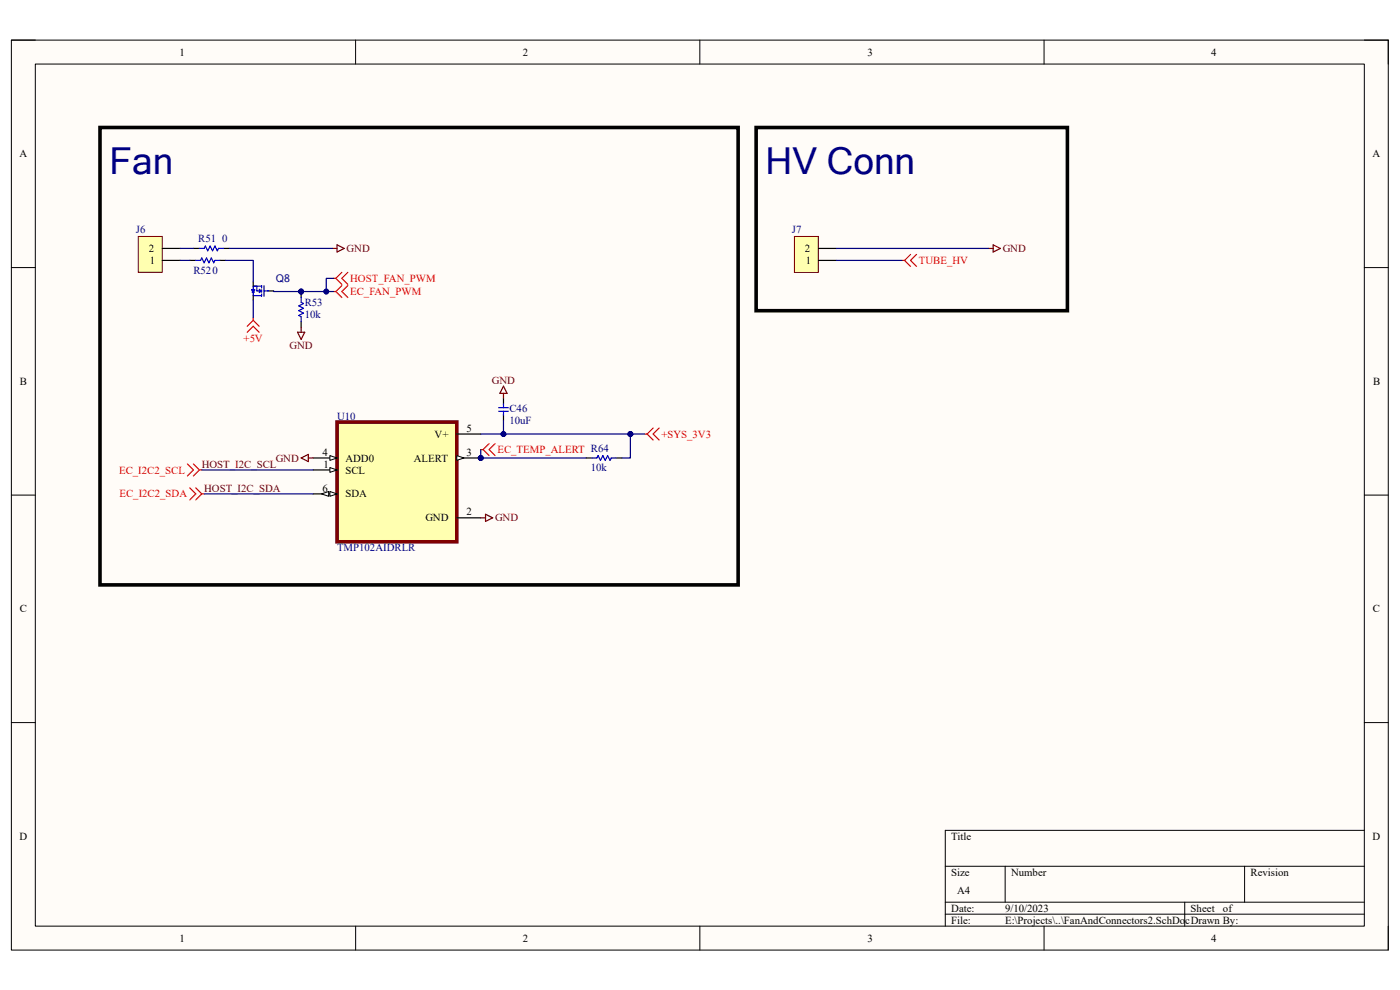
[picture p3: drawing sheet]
<svg xmlns="http://www.w3.org/2000/svg" width="297mm" height="210mm" viewBox="0 0 297 210" stroke-linecap="round" stroke-linejoin="round" font-family="sans-serif">
<path d="M2.4 8.5h292.1v193h-292.1z" fill-rule="evenodd" fill="#fffcf8"/>
<path d="M2.4 8.5h292.1v193h-292.1z" fill="none" stroke="#000" stroke-width=".21"/>
<path d="M7.5 13.6h281.9v182.9h-281.9z" fill-rule="evenodd" fill="#fffcf8"/>
<g fill="none" stroke="#000" stroke-width=".21">
<path d="M2.4 8.5h5.1M7.5 13.6h281.9v182.9h-281.9zM75.4 8.5v5.1M148.5 8.5v5.1M221.5 8.5v5.1M289.4 8.5h5.1v5.1M2.4 56.8h5.1M289.4 56.8h5.1M2.4 105h5.1M289.4 105h5.1M2.4 153.3h5.1M289.4 153.3h5.1"/>
<path d="M289.4 176.1h-88.9v20.4M75.4 196.5v5M148.5 196.5v5M200.5 183.8h88.9M200.5 191.4h88.9M200.5 193.9h88.9M213.2 183.8v7.6M221.5 196.5v5M251.3 191.4v5.1M264 183.8v7.6M294.5 196.5v5"/>
</g>
<path d="M29.3 50.2h5.1v7.6h-5.1z" fill-rule="evenodd" fill="#ffffb0"/>
<path d="M29.3 50.2h5.1v7.6h-5.1z" fill="none" stroke="#800000" stroke-width=".21"/>
<path d="M34.4 55.2h3.8M34.4 52.7h3.8M40.3 55.2h1.2M41 52.7h1.3M46.6 55.2h1.3M47.4 52.7h1.2" fill="none" stroke="#000" stroke-width=".25"/>
<path d="M41.5 55.2h1l.3-.5 .5 1 .5-1 .5 1 .5-1 .5 1 .3-.5h1M42.3 52.7h1l.3-.5 .5 1 .5-1 .5 1 .5-1 .5 1 .3-.5h1" fill="none" stroke="#00f" stroke-width=".25"/>
<path d="M21.2 27h135.4v97.1h-135.4z" fill="none" stroke="#000" stroke-width=".76"/>
<path d="M70.5 52.7h1M71.5 51.9l1.5 .8-1.5 .8z" fill="none" stroke="#800000" stroke-width=".25"/>
<path d="M168.5 50.2h5.1v7.6h-5.1z" fill-rule="evenodd" fill="#ffffb0"/>
<path d="M168.5 50.2h5.1v7.6h-5.1z" fill="none" stroke="#800000" stroke-width=".21"/>
<path d="M173.6 55.2h3.8M173.6 52.7h3.8M56.8 61.7h1.2" fill="none" stroke="#000" stroke-width=".25"/>
<path d="M160.4 27.1h66.1v38.8h-66.1z" fill="none" stroke="#000" stroke-width=".76"/>
<path d="M209.7 52.7h1M210.7 51.9l1.5 .8-1.5 .8z" fill="none" stroke="#800000" stroke-width=".25"/>
<path d="M191.4 55.2h.5M191.9 55.2l1.3 1.3M193.2 54l-1.3 1.2M194.4 54l-1.2 1.2 1.2 1.3" fill="none" stroke="#f00" stroke-width=".25"/>
<path d="M53.7 62.7h1.8M54 60.7h1.5M54.5 61.7h1M55.5 60.6v.5M55.5 61.5v.5M55.5 62.4v.5M56 61.7h1M56 60.6v2.3" fill="none" stroke="#00f" stroke-width=".25"/>
<path d="M53.3 61.5h.8l-.4 .5z" fill="#00f"/>
<path d="M53.3 61.5h.8l-.4 .5z" fill="none" stroke="#00f" stroke-width=".21"/>
<path d="M53.5 62h.5M53.7 61.5v-.8h.8v1M53.7 62v.7" fill="none" stroke="#00f" stroke-width=".25"/>
<path d="M53.7 59.8v.9M53.7 62.7v.9" fill="none" stroke="#000" stroke-width=".25"/>
<path d="M55 61.3l.5 .4-.5 .4z" fill="#00f"/>
<path d="M55 61.3l.5 .4-.5 .4z" fill="none" stroke="#00f" stroke-width=".21"/>
<path d="M52.5 70.5l1.2-1.3 1.3 1.3M53.7 67.9l-1.2 1.3M53.7 67.9l1.3 1.3M53.7 67.4v.5" fill="none" stroke="#f00" stroke-width=".25"/>
<circle cx="63.9" cy="61.8" r=".51" fill="#000080"/>
<circle cx="63.9" cy="61.8" r=".51" fill="none" stroke="#000080" stroke-width=".21"/>
<path d="M63.9 61.8v1.3" fill="none" stroke="#000" stroke-width=".25"/>
<circle cx="63.9" cy="61.8" r=".51" fill="#000080"/>
<circle cx="63.9" cy="61.8" r=".51" fill="none" stroke="#000080" stroke-width=".21"/>
<path d="M63.9 68.2v1.3" fill="none" stroke="#000" stroke-width=".25"/>
<path d="M63.9 63.1v1l.5 .3-1 .5 1 .5-1 .5 1 .5-1 .5 .5 .3v1" fill="none" stroke="#00f" stroke-width=".25"/>
<path d="M63.1 70.5h1.5l-.7 1.5zM63.9 69.5v1" fill="none" stroke="#800000" stroke-width=".25"/>
<path d="M70.7 59.1h.5M71.2 59.1l1.3 1.2M72.5 57.8l-1.3 1.3M73.8 57.8l-1.3 1.3 1.3 1.2M70.7 61.8h.5M71.2 61.8l1.3 1.3M72.5 60.6l-1.3 1.2M73.8 60.6l-1.3 1.2 1.3 1.3" fill="none" stroke="#f00" stroke-width=".25"/>
<circle cx="102" cy="97.2" r=".51" fill="#000080"/>
<circle cx="102" cy="97.2" r=".51" fill="none" stroke="#000080" stroke-width=".21"/>
<path d="M71.5 89.5h25.4v25.4h-25.4z" fill-rule="evenodd" fill="#ffffb0"/>
<path d="M71.5 89.5h25.4v25.4h-25.4z" fill="none" stroke="#800000" stroke-width=".76"/>
<path d="M66.4 97.2h5.1" fill="none" stroke="#000" stroke-width=".25"/>
<path d="M70 96.6l1.5 .6-1.5 .5z" fill="#f8fcff"/>
<path d="M70 96.6l1.5 .6-1.5 .5z" fill="none" stroke="#000" stroke-width=".21"/>
<path d="M66.4 99.7h5.1" fill="none" stroke="#000" stroke-width=".25"/>
<path d="M70 99.2l1.5 .5-1.5 .5z" fill="#f8fcff"/>
<path d="M70 99.2l1.5 .5-1.5 .5z" fill="none" stroke="#000" stroke-width=".21"/>
<path d="M66.4 104.8h5.1" fill="none" stroke="#000" stroke-width=".25"/>
<path d="M70 104.3l1.5 .5-1.5 .5z" fill="#f8fcff"/>
<path d="M70 104.3l1.5 .5-1.5 .5z" fill="none" stroke="#000" stroke-width=".21"/>
<path d="M68.2 104.8l1.5-.5v1z" fill="#f8fcff"/>
<path d="M68.2 104.8l1.5-.5v1z" fill="none" stroke="#000" stroke-width=".21"/>
<path d="M96.9 92.1h5.1M96.9 97.2h5.1" fill="none" stroke="#000" stroke-width=".25"/>
<path d="M96.9 96.6l1.5 .6-1.5 .5z" fill="#f8fcff"/>
<path d="M96.9 96.6l1.5 .6-1.5 .5z" fill="none" stroke="#000" stroke-width=".21"/>
<circle cx="102" cy="97.2" r=".51" fill="#000080"/>
<circle cx="102" cy="97.2" r=".51" fill="none" stroke="#000080" stroke-width=".21"/>
<path d="M106.8 84.5v1.2M106.8 88v1.3M124.3 97.2h1.3M130.7 97.2h1.3M96.9 109.9h5.1" fill="none" stroke="#000" stroke-width=".25"/>
<path d="M63.9 97.2l1.5-.8v1.5zM65.4 97.2h1M106.8 81.9l.8 1.5h-1.5zM106.8 83.4v1.1M102 109.9h1M103 109.1l1.5 .8-1.5 .7z" fill="none" stroke="#800000" stroke-width=".25"/>
<g fill="none" stroke="#f00" stroke-width=".25">
<path d="M39.8 98.4l1.2 1.3-1.2 1.3M41 98.4l1.3 1.3M42.3 99.7l-1.3 1.3M42.3 99.7h.5M102 95.4h.5M102.5 95.4l1.3 1.2M103.8 94.1l-1.3 1.3M105 94.1l-1.2 1.3 1.2 1.2M136.8 92.1h.5M137.3 92.1l1.3 1.2M138.6 90.8l-1.3 1.3M139.8 90.8l-1.2 1.3 1.2 1.2"/>
<path d="M40.3 103.5l1.2 1.3-1.2 1.2M41.5 103.5l1.3 1.3M42.8 104.8l-1.3 1.2M42.8 104.8h.5"/>
</g>
<path d="M105.8 87.2h2M105.8 86.5h2M106.8 85.7v.8M106.8 87.2v.8M125.6 97.2h1l.3-.6 .5 1.1 .5-1.1 .5 1.1 .5-1.1 .5 1.1 .3-.5h1" fill="none" stroke="#00f" stroke-width=".25"/>
<path d="M38.2 55.2h2.1M38.2 52.7h2.8M47.9 55.2h5.8v4.6M48.6 52.7h21.9M177.4 55.2h14M177.4 52.7h32.3M53.7 63.6v3.8M58 61.7v.1h12.7" fill="none" stroke="#000080" stroke-width=".25"/>
<circle cx="69.2" cy="61.8" r=".51" fill="#000080"/>
<circle cx="69.2" cy="61.8" r=".51" fill="none" stroke="#000080" stroke-width=".21"/>
<circle cx="63.9" cy="61.8" r=".51" fill="#000080"/>
<circle cx="63.9" cy="61.8" r=".51" fill="none" stroke="#000080" stroke-width=".21"/>
<path d="M70.7 59.1h-1.5v2.7" fill="none" stroke="#000080" stroke-width=".25"/>
<circle cx="69.2" cy="61.8" r=".51" fill="#000080"/>
<circle cx="69.2" cy="61.8" r=".51" fill="none" stroke="#000080" stroke-width=".21"/>
<path d="M106.8 89.3v2.8" fill="none" stroke="#000080" stroke-width=".25"/>
<circle cx="106.8" cy="92.1" r=".51" fill="#000080"/>
<circle cx="106.8" cy="92.1" r=".51" fill="none" stroke="#000080" stroke-width=".21"/>
<path d="M42.8 99.7h23.6M133.7 92.1v5.1h-1.7M43.3 104.8h23.1" fill="none" stroke="#000080" stroke-width=".25"/>
<circle cx="133.7" cy="92.1" r=".51" fill="#000080"/>
<circle cx="133.7" cy="92.1" r=".51" fill="none" stroke="#000080" stroke-width=".21"/>
<path d="M102 92.1h31.7" fill="none" stroke="#000080" stroke-width=".25"/>
<circle cx="133.7" cy="92.1" r=".51" fill="#000080"/>
<circle cx="133.7" cy="92.1" r=".51" fill="none" stroke="#000080" stroke-width=".21"/>
<circle cx="106.8" cy="92.1" r=".51" fill="#000080"/>
<circle cx="106.8" cy="92.1" r=".51" fill="none" stroke="#000080" stroke-width=".21"/>
<path d="M133.7 92.1h3.1" fill="none" stroke="#000080" stroke-width=".25"/>
<circle cx="133.7" cy="92.1" r=".51" fill="#000080"/>
<circle cx="133.7" cy="92.1" r=".51" fill="none" stroke="#000080" stroke-width=".21"/>
<path d="M102 95.4v1.8h22.3" fill="none" stroke="#000080" stroke-width=".25"/>
<circle cx="102" cy="97.2" r=".51" fill="#000080"/>
<circle cx="102" cy="97.2" r=".51" fill="none" stroke="#000080" stroke-width=".21"/>
<g font-size="7.9" fill="#000080">
<text x="23.2" y="36.8">Fan</text>
<text x="162.4" y="36.8">HV Conn</text>
</g>
<g font-size="2.3">
<text x="38.1" y="11.8">1</text>
<text x="110.9" y="11.8">2</text>
<text x="184" y="11.8">3</text>
<text x="256.9" y="11.8">4</text>
<text x="4.1" y="33.4">A</text>
<text x="291.2" y="33.4">A</text>
<text x="31.6" y="53.5">2</text>
<text x="170.8" y="53.5">2</text>
<text x="31.8" y="56">1</text>
<text x="171" y="56">1</text>
<text x="4.2" y="81.7">B</text>
<text x="291.3" y="81.7">B</text>
<text x="92.2" y="92.8">V+</text>
<text x="98.9" y="91.6">5</text>
<text x="68.4" y="96.6">4</text>
<text x="68.6" y="99.2">1</text>
<text x="73.3" y="97.9">ADD0</text>
<text x="73.3" y="100.5">SCL</text>
<text x="87.8" y="97.9">ALERT</text>
<text x="98.9" y="96.6">3</text>
<text x="68.4" y="104.3">6</text>
<text x="73.3" y="105.5">SDA</text>
<text x="90.3" y="110.6">GND</text>
<text x="98.9" y="109.3">2</text>
<text x="4.2" y="129.9">C</text>
<text x="291.3" y="129.9">C</text>
<text x="4.1" y="178.2">D</text>
<text x="201.8" y="178.2">Title</text>
<text x="291.2" y="178.2">D</text>
<text x="201.8" y="185.8">Size</text>
<text x="214.5" y="185.8">Number</text>
<text x="265.3" y="185.8">Revision</text>
<text x="203.1" y="189.6">A4</text>
<text x="201.8" y="193.4">Date:</text>
<text x="201.8" y="196">File:</text>
<text x="213.2" y="196">E:\Projects\..\FanAndConnectors2.SchDocDrawn By:</text>
<text x="213.2" y="193.4">9/10/2023</text>
<text x="252.6" y="193.4">Sheet</text>
<text x="259.5" y="193.4">of</text>
<text x="38.1" y="199.8">1</text>
<text x="110.9" y="199.8">2</text>
<text x="184" y="199.8">3</text>
<text x="256.9" y="199.8">4</text>
</g>
<g font-size="2.3" fill="#000080">
<text x="28.8" y="49.4">J6</text>
<text x="42" y="51.4">R51 0</text>
<text x="168" y="49.4">J7</text>
<text x="41" y="58">R520</text>
<text x="64.6" y="64.9">R53</text>
<text x="64.6" y="67.4">10k</text>
<text x="71.5" y="89">U10</text>
<text x="108.1" y="87.5">C46</text>
<text x="108.1" y="90">10uF</text>
<text x="125.3" y="99.9">10k</text>
<text x="71.5" y="117">TMP102AIDRLR</text>
</g>
<g font-size="2.3" fill="#800000">
<text x="73.5" y="53.5">GND</text>
<text x="212.7" y="53.5">GND</text>
<text x="61.4" y="74">GND</text>
<text x="104.4" y="81.4">GND</text>
<text x="42.8" y="99.2">HOST_I2C_SCL</text>
<text x="58.5" y="97.9">GND</text>
<text x="43.3" y="104.3">HOST_I2C_SDA</text>
<text x="105" y="110.6">GND</text>
</g>
<g font-size="2.3" fill="#f00">
<text x="74.3" y="59.8">HOST_FAN_PWM</text>
<text x="194.9" y="56">TUBE_HV</text>
<text x="74.3" y="62.6">EC_FAN_PWM</text>
<text x="51.7" y="72.5">+5V</text>
<text x="140.3" y="92.8">+SYS_3V3</text>
<text x="25.3" y="100.5">EC_I2C2_SCL</text>
<text x="105.5" y="96.1">EC_TEMP_ALERT R64</text>
<text x="25.4" y="105.5">EC_I2C2_SDA</text>
</g>
<text font-size="2.2" fill="#000080" x="58.5" y="59.9">Q8</text>
</svg>
